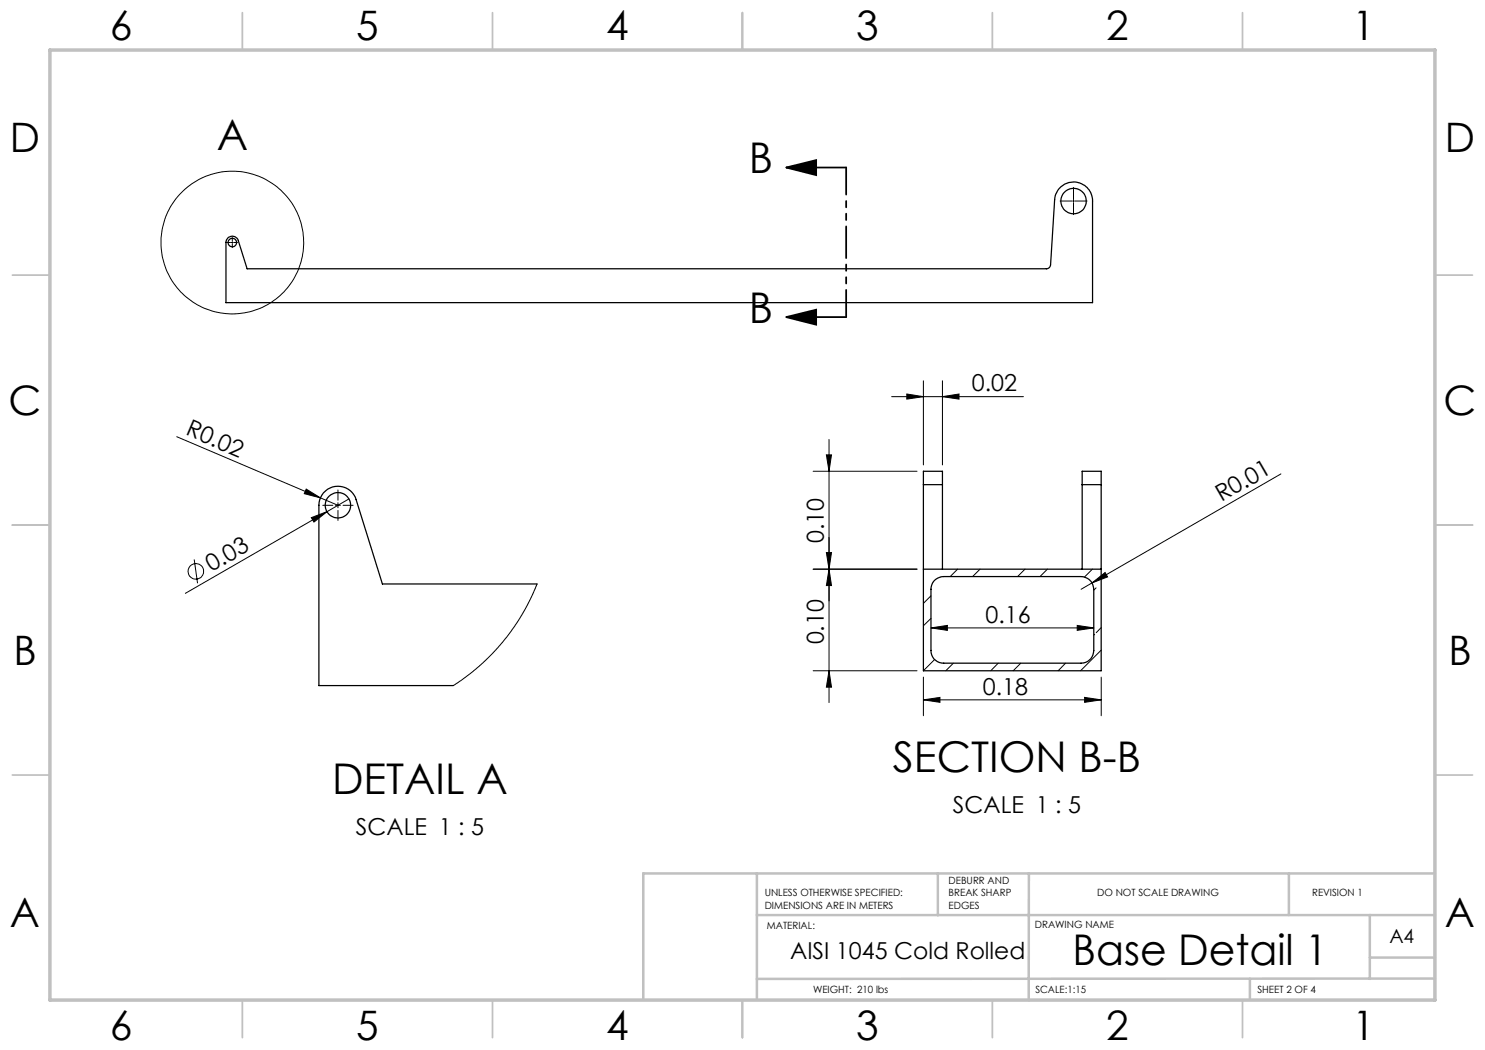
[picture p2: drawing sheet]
<svg xmlns="http://www.w3.org/2000/svg" width="297mm" height="210mm" viewBox="0 0 297 210" stroke-linecap="round" stroke-linejoin="round" font-family="sans-serif">
<g fill="none" stroke="#c0c0c0" stroke-width=".35">
<path d="M48.5 2.5v7.5M98.5 2.5v7.5M148.5 2.5v7.5M198.5 2.5v7.5M248.5 2.5v7.5M2.5 55h7.5M287 55h7.5M2.5 105h7.5M287 105h7.5M2.5 155h7.5M287 155h7.5M48.5 200v7.5"/>
<path d="M98.5 200v7.5M148.5 200v7.5M198.5 200v7.5M248.5 200v7.5"/>
</g>
<path d="M151.4 174.7v25.3M187.6 174.7v8.3M205.8 174.7l-.1 25.4M257.8 174.8v8.2M287 174.7h-158.3v25.3M151.4 183h135.6M250 195.8v4.2M274 183v12.8M274 191.5h13M287 195.7l-135.6 .1" fill="none" stroke="#c0c0c0" stroke-width=".5"/>
<path d="M10 10h277v190h-277z" fill="none" stroke="#c0c0c0" stroke-width=".7"/>
<g fill="none" stroke="#000" stroke-width=".2">
<path d="M214.7 37.5v2.4M45.4 48.5h.7M46.3 48.5h.3M46.5 47.5v.7M46.5 48.4v.3M46.5 48.9v.6M46.8 48.5h.7M212 40.2h2.4M214.6 40.2h.3M214.7 40v.4M214.7 40.6v2.3M215.1 40.2h2.3"/>
<path d="M178.3 79.3h26.4M181.4 78.8l3.3 .5-3.3 .5zM184.7 76.2v16.8M188.5 79.3l3.3-.5v1zM188.5 76.2v16.8M35.3 87.3l28.8 12.3M61.2 97.8l2.9 1.8-3.2-.9zM64.1 99.6l3.5 1.5M67.6 98v2M69.8 99.8l-4.4 2.5M162.6 94.3h20.8M165.3 91h1l-.5 3.3z"/>
<path d="M165.8 87.9v52.6M256.2 94.8l-37.8 21.8M38.8 111.9l.7 4.8M62.3 103.5l3.1-1.2-2.6 2.1zM64.6 101.1h2M65.4 102.3l-28.3 16.4M67.1 101.1h1M67.6 100.5v1.1M67.6 102.1v2M68.6 101.1h2M107.4 116.8l-1.1 2.6-1.7 3.2-1.6 2.6-2.5 3.3-1.6 1.8-3.1 3-2.8 2.2-2.3 1.6M162.6 113.8h20.8"/>
<path d="M165.3 110.5h1l-.5 3.3zM165.8 113.8l.5 3.3h-1zM186.2 119.2l-1.5 1.5M191.5 113.8l-1.5 1.5M196 113.8l-1.5 1.5M205 113.8l-1.5 1.5M209.5 113.8l-1.5 1.5M218.4 116.6l2.6-2.1 .5 .9zM218.4 116.6l-2.2 1.3M218.5 113.8l-1.6 1.6M219.2 117.6l-.4 .4M162.6 134.2h20.8"/>
<path d="M165.8 134.2l.5 3.2h-1zM184.7 140l3.3-.5v1zM184.7 135.4v7.7M184.7 140h35.5M186.2 125.6l3.3-.5v1zM186.2 125.6h32.6M186.2 123.7l-1.5 1.5M186.9 131.9l-2.2 2.3M190.7 132.6l-1.5 1.6M199.6 132.6l-1.4 1.6M204.2 132.6l-1.6 1.6M213.1 132.6l-1.5 1.6"/>
<path d="M215.4 125.1l3.4 .5-3.4 .5zM216.9 139.5l3.3 .5-3.3 .5zM218.9 126.9l-.1 .1M220.2 125.5l-.9 1M220.2 130l-4.1 4.2M220.2 135.4v7.7"/>
<circle cx="46.5" cy="48.5" r="14.3"/>
<circle cx="39.2" cy="114.3" r="1.56"/>
</g>
<path d="M157.2 33.5l6-1.5v3zM157.2 33.5h12M157.2 63.4l6-1.5v3zM157.2 63.4h12" fill="none" stroke="#000" stroke-width=".35"/>
<path d="M169.2 33.5v29.9" fill="none" stroke="#000" stroke-width=".35" stroke-dasharray="6.3 1.3 1.3 1.3 1.3 1.3" stroke-dashoffset=".9"/>
<g fill="#000">
<path d="M61.2 97.8l2.9 1.8-3.2-.9zM62.3 103.5l3.1-1.2-2.6 2.1zM218.4 116.6l2.6-2.1 .5 .9z"/>
<path d="M157.2 33.5l6-1.5v3zM157.2 63.4l6-1.5v3z"/>
<path d="M188.5 79.3l3.3-.5v1zM181.4 78.8l3.3 .5-3.3 .5z"/>
<path d="M165.8 113.8l.5 3.3h-1zM165.3 91h1l-.5 3.3z"/>
<path d="M165.3 110.5h1l-.5 3.3zM165.8 134.2l.5 3.2h-1z"/>
<path d="M184.7 140l3.3-.5v1zM216.9 139.5l3.3 .5-3.3 .5z"/>
<path d="M215.4 125.1l3.4 .5-3.4 .5zM186.2 125.6l3.3-.5v1z"/>
</g>
<g fill="none" stroke="#000" stroke-width=".25">
<path d="M45.6 47.5a1.28 1.28 0 0 1 2.1 .6l1.7 5.7h159.9a.83 .83 0 0 0 .8-.8l.8-13a3.8 3.8 0 0 1 3.9-3.6 3.8 3.8 0 0 1 3.7 3.8v20.3h-173.3v-12.2zM184.7 96.9v-2.6h3.8v2.6M184.7 96.9v37.3h35.5v-37.3M184.7 96.9h3.8M188.5 96.9v16.9M216.4 96.9v-2.6h3.8v2.6M216.4 96.9v16.9M216.4 96.9h3.8M107.4 116.8h-30.9l-5.3-16.9a3.8 3.8 0 0 0-4.2-2.6 3.8 3.8 0 0 0-3.2 3.8v36h26.9M184.7 113.8h35.5M186.8 116.2l.7-.5 1.2-.4h27.5a2.57 2.57 0 0 1 2.6 2.6v12.2a2.51 2.51 0 0 1-2.6 2.5h-27.5a2.51 2.51 0 0 1-2.5-2.5v-12.2l.1-.9z"/>
<circle cx="46.5" cy="48.5" r=".85"/>
<circle cx="214.7" cy="40.2" r="2.54"/>
<circle cx="67.6" cy="101.1" r="2.54"/>
</g>
<g font-size="8.5">
<text x="43.4" y="30">A</text>
<text x="149.8" y="34.7">B</text>
<text x="149.8" y="64.6">B</text>
<text x="178.6" y="154.3">SECTION B-B</text>
<text x="66.4" y="158.8">DETAIL A</text>
<text x="214.5" y="193.1">Base Detail 1</text>
</g>
<g font-size="8.1">
<text x="22" y="8">6</text>
<text x="71.2" y="8">5</text>
<text x="121.2" y="8">4</text>
<text x="171.3" y="8">3</text>
<text x="221.3" y="8">2</text>
<text x="270.5" y="8">1</text>
<text x="2" y="30.5">D</text>
<text x="289" y="30.5">D</text>
<text x="1.7" y="83">C</text>
<text x="288.7" y="83">C</text>
<text x="2.7" y="133">B</text>
<text x="289.7" y="133">B</text>
<text x="2" y="185.5">A</text>
<text x="289" y="185.5">A</text>
<text x="22" y="208">6</text>
<text x="71.2" y="208">5</text>
<text x="121.2" y="208">4</text>
<text x="171.3" y="208">3</text>
<text x="221.3" y="208">2</text>
<text x="270.5" y="208">1</text>
</g>
<g font-size="4.7">
<text x="194.4" y="78.3">0.02</text>
<text x="36.9" y="86.9" transform="rotate(23 36.9 86.9)">R0.02</text>
<text x="244.3" y="100.5" transform="rotate(-30 244.3 100.5)">R0.01</text>
<text x="164.8" y="108.7" transform="rotate(-90 164.8 108.7)">0.10</text>
<text x="42.3" y="114.5" transform="rotate(-30 42.3 114.5)">0.03</text>
<text x="197.1" y="124.6">0.16</text>
<text x="164.8" y="128.9" transform="rotate(-90 164.8 128.9)">0.10</text>
<text x="196.6" y="138.9">0.18</text>
<text x="71.2" y="167">SCALE 1 : 5</text>
<text x="190.6" y="162.5">SCALE 1 : 5</text>
<text x="158" y="191.8">AISI 1045 Cold Rolled</text>
</g>
<text font-size="3.9" x="277.9" y="188.5">A4</text>
<g font-size="2">
<text x="152.9" y="179.2">UNLESS OTHERWISE SPECIFIED:</text>
<text x="189.7" y="176.7">DEBURR AND</text>
<text x="189.7" y="179.2">BREAK SHARP</text>
<text x="219.4" y="179.2">DO NOT SCALE DRAWING</text>
<text x="262.4" y="179.1">REVISION 1</text>
<text x="152.9" y="181.7">DIMENSIONS ARE IN METERS</text>
<text x="153.4" y="185.9">MATERIAL:</text>
<text x="189.7" y="181.7">EDGES</text>
<text x="207" y="185.5">DRAWING NAME</text>
<text x="162.6" y="198.5">WEIGHT: 210 lbs</text>
<text x="207.1" y="198.6">SCALE:1:15</text>
<text x="251.5" y="198.6">SHEET 2 OF 4</text>
</g>
</svg>
